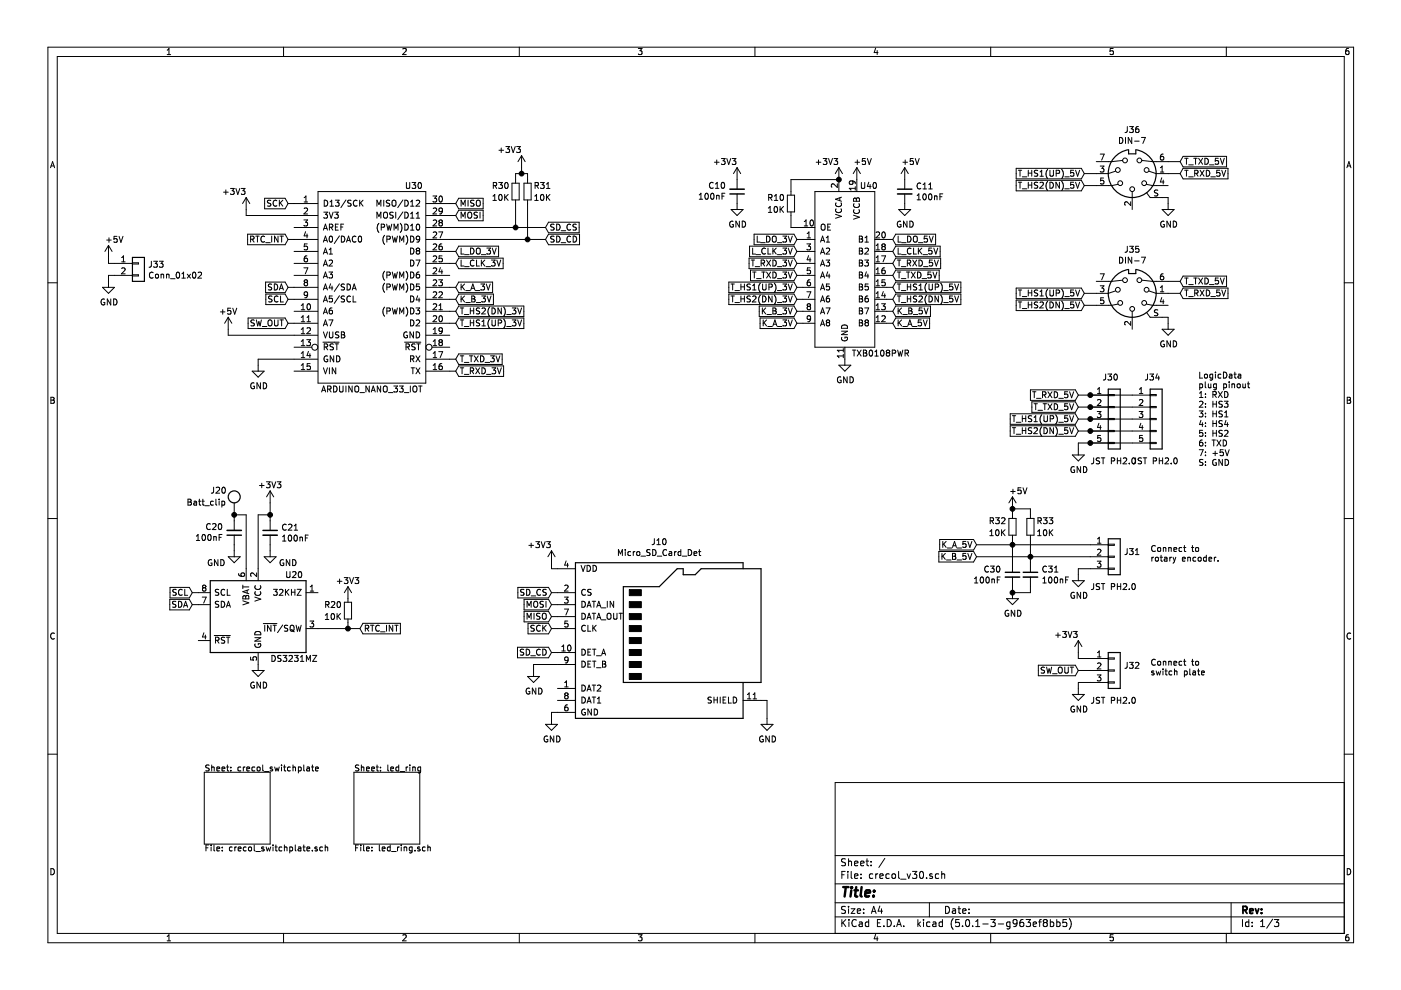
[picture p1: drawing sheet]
EESchema Schematic File Version 4
LIBS:crecol_v30-cache
EELAYER 26 0
EELAYER END
$Descr A4 11693 8268
encoding utf-8
Sheet 1 3
Title ""
Date ""
Rev ""
Comp ""
Comment1 ""
Comment2 ""
Comment3 ""
Comment4 ""
$EndDescr
$Sheet
S 1700 6450 550  600 
U 5D3615BC
F0 "crecol_switchplate" 50
F1 "crecol_switchplate.sch" 50
$EndSheet
$Sheet
S 2950 6450 550  600 
U 5D393E03
F0 "led_ring" 50
F1 "led_ring.sch" 50
$EndSheet
$Comp
L _arduino_shieldsNCL:ARDUINO_NANO_33_IOT U30
U 1 1
P 3100 2400
F 0 "U30" H 3450 3250 50  0000 C CNN
F 1 "ARDUINO_NANO_33_IOT" H 3100 1550 50  0000 C CNN
F 2 "_arduino_shield:ARDUINO_NANO_33_IOT_SMD_SOCKET_NH" H 3100 2400 50  0001 C CNN
F 3 "" H 3100 2400 50  0001 C CNN
	1    3100 2400
	1    0    0    -1  
$EndComp
$Comp
L _interface_IC:TXB0108PWR U40
U 1 1
P 7050 2350
F 0 "U40" H 7250 3150 50  0000 C CNN
F 1 "TXB0108PWR" H 7350 1750 50  0000 C CNN
F 2 "Package_SO:TSSOP-20_4.4x6.5mm_P0.65mm" H 7050 2350 50  0001 C CNN
F 3 "" H 7050 2350 50  0001 C CNN
	1    7050 2350
	1    0    0    -1  
$EndComp
$Comp
L Device:R_Small R10
U 1 1
P 6600 1700
F 0 "R10" H 6400 1750 50  0000 L CNN
F 1 "10K" H 6400 1650 50  0000 L CNN
F 2 "Resistor_SMD:R_0603_1608Metric_Pad1.05x0.95mm_HandSolder" H 6600 1700 50  0001 C CNN
F 3 "~" H 6600 1700 50  0001 C CNN
	1    6600 1700
	1    0    0    -1  
$EndComp
$Comp
L power:+3V3 #PWR0169
U 1 1
P 7000 1500
F 0 "#PWR0169" H 7000 1350 50  0001 C CNN
F 1 "+3V3" H 6900 1650 50  0000 C CNN
F 2 "" H 7000 1500 50  0001 C CNN
F 3 "" H 7000 1500 50  0001 C CNN
	1    7000 1500
	1    0    0    -1  
$EndComp
$Comp
L power:+5V #PWR0170
U 1 1
P 7150 1500
F 0 "#PWR0170" H 7150 1350 50  0001 C CNN
F 1 "+5V" H 7200 1650 50  0000 C CNN
F 2 "" H 7150 1500 50  0001 C CNN
F 3 "" H 7150 1500 50  0001 C CNN
	1    7150 1500
	1    0    0    -1  
$EndComp
$Comp
L power:GND #PWR0171
U 1 1
P 7050 3000
F 0 "#PWR0171" H 7050 2750 50  0001 C CNN
F 1 "GND" H 7055 2827 50  0000 C CNN
F 2 "" H 7050 3000 50  0001 C CNN
F 3 "" H 7050 3000 50  0001 C CNN
	1    7050 3000
	1    0    0    -1  
$EndComp
Wire Wire Line
	7000 1500 6600 1500
Wire Wire Line
	6600 1500 6600 1600
Connection ~ 7000 1500
Wire Wire Line
	6600 1800 6600 1900
Wire Wire Line
	6600 1900 6700 1900
$Comp
L _connector:Micro_SD_Card_Det J10
U 1 1
P 5550 5350
F 0 "J10" H 5500 6175 50  0000 C CNN
F 1 "Micro_SD_Card_Det" H 5500 6084 50  0000 C CNN
F 2 "Connector_Card:microSD_HC_Wuerth_693072010801" H 7600 6050 50  0001 C CNN
F 3 "https://www.hirose.com/product/en/download_file/key_name/DM3/category/Catalog/doc_file_id/49662/?file_category_id=4&item_id=195&is_series=1" H 5550 5450 50  0001 C CNN
	1    5550 5350
	1    0    0    -1  
$EndComp
$Comp
L Device:C_Small C11
U 1 1
P 7550 1600
F 0 "C11" H 7642 1646 50  0000 L CNN
F 1 "100nF" H 7642 1555 50  0000 L CNN
F 2 "Capacitor_SMD:C_0603_1608Metric_Pad1.05x0.95mm_HandSolder" H 7550 1600 50  0001 C CNN
F 3 "~" H 7550 1600 50  0001 C CNN
	1    7550 1600
	1    0    0    -1  
$EndComp
$Comp
L Device:C_Small C10
U 1 1
P 6150 1600
F 0 "C10" H 6059 1554 50  0000 R CNN
F 1 "100nF" H 6059 1645 50  0000 R CNN
F 2 "Capacitor_SMD:C_0603_1608Metric_Pad1.05x0.95mm_HandSolder" H 6150 1600 50  0001 C CNN
F 3 "~" H 6150 1600 50  0001 C CNN
	1    6150 1600
	1    0    0    1   
$EndComp
$Comp
L power:+5V #PWR0172
U 1 1
P 7550 1500
F 0 "#PWR0172" H 7550 1350 50  0001 C CNN
F 1 "+5V" H 7600 1650 50  0000 C CNN
F 2 "" H 7550 1500 50  0001 C CNN
F 3 "" H 7550 1500 50  0001 C CNN
	1    7550 1500
	1    0    0    -1  
$EndComp
$Comp
L power:+3V3 #PWR0173
U 1 1
P 6150 1500
F 0 "#PWR0173" H 6150 1350 50  0001 C CNN
F 1 "+3V3" H 6050 1650 50  0000 C CNN
F 2 "" H 6150 1500 50  0001 C CNN
F 3 "" H 6150 1500 50  0001 C CNN
	1    6150 1500
	1    0    0    -1  
$EndComp
$Comp
L power:GND #PWR0174
U 1 1
P 6150 1700
F 0 "#PWR0174" H 6150 1450 50  0001 C CNN
F 1 "GND" H 6155 1527 50  0000 C CNN
F 2 "" H 6150 1700 50  0001 C CNN
F 3 "" H 6150 1700 50  0001 C CNN
	1    6150 1700
	1    0    0    -1  
$EndComp
$Comp
L power:GND #PWR0175
U 1 1
P 7550 1700
F 0 "#PWR0175" H 7550 1450 50  0001 C CNN
F 1 "GND" H 7555 1527 50  0000 C CNN
F 2 "" H 7550 1700 50  0001 C CNN
F 3 "" H 7550 1700 50  0001 C CNN
	1    7550 1700
	1    0    0    -1  
$EndComp
$Comp
L power:+3V3 #PWR0176
U 1 1
P 4600 4700
F 0 "#PWR0176" H 4600 4550 50  0001 C CNN
F 1 "+3V3" H 4500 4850 50  0000 C CNN
F 2 "" H 4600 4700 50  0001 C CNN
F 3 "" H 4600 4700 50  0001 C CNN
	1    4600 4700
	1    0    0    -1  
$EndComp
$Comp
L power:GND #PWR0177
U 1 1
P 4600 6000
F 0 "#PWR0177" H 4600 5750 50  0001 C CNN
F 1 "GND" H 4605 5827 50  0000 C CNN
F 2 "" H 4600 6000 50  0001 C CNN
F 3 "" H 4600 6000 50  0001 C CNN
	1    4600 6000
	1    0    0    -1  
$EndComp
Wire Wire Line
	4600 6000 4600 5950
Wire Wire Line
	4600 5950 4650 5950
Wire Wire Line
	4600 4700 4600 4750
Wire Wire Line
	4600 4750 4650 4750
Text GLabel 4600 4950 0    50   Input ~ 0
SD_CS
Text GLabel 4600 5050 0    50   Input ~ 0
MOSI
Text GLabel 4600 5150 0    50   Input ~ 0
MISO
Text GLabel 4600 5250 0    50   Input ~ 0
SCK
Wire Wire Line
	4600 4950 4650 4950
Wire Wire Line
	4600 5050 4650 5050
Wire Wire Line
	4600 5150 4650 5150
Wire Wire Line
	4600 5250 4650 5250
Text GLabel 4600 5450 0    50   Input ~ 0
SD_CD
Wire Wire Line
	4600 5450 4650 5450
$Comp
L power:GND #PWR0178
U 1 1
P 6400 6000
F 0 "#PWR0178" H 6400 5750 50  0001 C CNN
F 1 "GND" H 6405 5827 50  0000 C CNN
F 2 "" H 6400 6000 50  0001 C CNN
F 3 "" H 6400 6000 50  0001 C CNN
	1    6400 6000
	1    0    0    -1  
$EndComp
Wire Wire Line
	6350 5850 6400 5850
Wire Wire Line
	6400 5850 6400 6000
Text GLabel 3800 1800 2    50   Input ~ 0
MOSI
Text GLabel 3800 1700 2    50   Input ~ 0
MISO
Text GLabel 2400 1700 0    50   Input ~ 0
SCK
Wire Wire Line
	2400 1700 2450 1700
Wire Wire Line
	3750 1700 3800 1700
Wire Wire Line
	3750 1800 3800 1800
$Comp
L power:GND #PWR0179
U 1 1
P 2150 3050
F 0 "#PWR0179" H 2150 2800 50  0001 C CNN
F 1 "GND" H 2155 2877 50  0000 C CNN
F 2 "" H 2150 3050 50  0001 C CNN
F 3 "" H 2150 3050 50  0001 C CNN
	1    2150 3050
	1    0    0    -1  
$EndComp
Wire Wire Line
	2150 3000 2450 3000
Wire Wire Line
	2150 3000 2150 3050
$Comp
L Timer_RTC:DS3231MZ U20
U 1 1
P 2150 5150
F 0 "U20" H 2450 5500 50  0000 C CNN
F 1 "DS3231MZ" H 2450 4800 50  0000 C CNN
F 2 "Package_SO:SOIC-8_3.9x4.9mm_P1.27mm" H 2150 4650 50  0001 C CNN
F 3 "http://datasheets.maximintegrated.com/en/ds/DS3231M.pdf" H 2150 4550 50  0001 C CNN
	1    2150 5150
	1    0    0    -1  
$EndComp
$Comp
L _connector:Batt_clip J20
U 1 1
P 1950 4150
F 0 "J20" V 2000 4350 50  0000 R CNN
F 1 "Batt_clip" V 1900 4550 50  0000 R CNN
F 2 "_special:CH291-1220LF" H 1950 4150 50  0001 C CNN
F 3 "" H 1950 4150 50  0001 C CNN
	1    1950 4150
	0    -1   -1   0   
$EndComp
$Comp
L power:+3V3 #PWR0180
U 1 1
P 2250 4200
F 0 "#PWR0180" H 2250 4050 50  0001 C CNN
F 1 "+3V3" H 2250 4350 50  0000 C CNN
F 2 "" H 2250 4200 50  0001 C CNN
F 3 "" H 2250 4200 50  0001 C CNN
	1    2250 4200
	1    0    0    -1  
$EndComp
$Comp
L Device:C_Small C20
U 1 1
P 1950 4450
F 0 "C20" H 1859 4404 50  0000 R CNN
F 1 "100nF" H 1859 4495 50  0000 R CNN
F 2 "Capacitor_SMD:C_0603_1608Metric_Pad1.05x0.95mm_HandSolder" H 1950 4450 50  0001 C CNN
F 3 "~" H 1950 4450 50  0001 C CNN
	1    1950 4450
	1    0    0    1   
$EndComp
$Comp
L Device:C_Small C21
U 1 1
P 2250 4450
F 0 "C21" H 2342 4496 50  0000 L CNN
F 1 "100nF" H 2342 4405 50  0000 L CNN
F 2 "Capacitor_SMD:C_0603_1608Metric_Pad1.05x0.95mm_HandSolder" H 2250 4450 50  0001 C CNN
F 3 "~" H 2250 4450 50  0001 C CNN
	1    2250 4450
	1    0    0    -1  
$EndComp
$Comp
L power:GND #PWR0181
U 1 1
P 1950 4600
F 0 "#PWR0181" H 1950 4350 50  0001 C CNN
F 1 "GND" H 1800 4500 50  0000 C CNN
F 2 "" H 1950 4600 50  0001 C CNN
F 3 "" H 1950 4600 50  0001 C CNN
	1    1950 4600
	1    0    0    -1  
$EndComp
$Comp
L power:GND #PWR0182
U 1 1
P 2250 4600
F 0 "#PWR0182" H 2250 4350 50  0001 C CNN
F 1 "GND" H 2400 4500 50  0000 C CNN
F 2 "" H 2250 4600 50  0001 C CNN
F 3 "" H 2250 4600 50  0001 C CNN
	1    2250 4600
	1    0    0    -1  
$EndComp
$Comp
L power:GND #PWR0183
U 1 1
P 2150 5550
F 0 "#PWR0183" H 2150 5300 50  0001 C CNN
F 1 "GND" H 2155 5377 50  0000 C CNN
F 2 "" H 2150 5550 50  0001 C CNN
F 3 "" H 2150 5550 50  0001 C CNN
	1    2150 5550
	1    0    0    -1  
$EndComp
Text GLabel 1600 4950 0    50   Input ~ 0
SCL
Text GLabel 1600 5050 0    50   Input ~ 0
SDA
Text GLabel 3000 5250 2    50   Input ~ 0
RTC_INT
$Comp
L Device:R_Small R20
U 1 1
P 2900 5100
F 0 "R20" H 2700 5150 50  0000 L CNN
F 1 "10K" H 2700 5050 50  0000 L CNN
F 2 "Resistor_SMD:R_0603_1608Metric_Pad1.05x0.95mm_HandSolder" H 2900 5100 50  0001 C CNN
F 3 "~" H 2900 5100 50  0001 C CNN
	1    2900 5100
	1    0    0    -1  
$EndComp
$Comp
L power:+3V3 #PWR0185
U 1 1
P 2900 5000
F 0 "#PWR0185" H 2900 4850 50  0001 C CNN
F 1 "+3V3" H 2900 5150 50  0000 C CNN
F 2 "" H 2900 5000 50  0001 C CNN
F 3 "" H 2900 5000 50  0001 C CNN
	1    2900 5000
	1    0    0    -1  
$EndComp
Wire Wire Line
	2650 5250 2900 5250
Wire Wire Line
	2900 5200 2900 5250
Connection ~ 2900 5250
Wire Wire Line
	2900 5250 3000 5250
Wire Wire Line
	1600 4950 1650 4950
Wire Wire Line
	1600 5050 1650 5050
Text GLabel 2400 2400 0    50   Input ~ 0
SDA
Text GLabel 2400 2500 0    50   Input ~ 0
SCL
Wire Wire Line
	2400 2400 2450 2400
Wire Wire Line
	2400 2500 2450 2500
$Comp
L power:+3V3 #PWR0186
U 1 1
P 2050 1750
F 0 "#PWR0186" H 2050 1600 50  0001 C CNN
F 1 "+3V3" H 1950 1900 50  0000 C CNN
F 2 "" H 2050 1750 50  0001 C CNN
F 3 "" H 2050 1750 50  0001 C CNN
	1    2050 1750
	1    0    0    -1  
$EndComp
Wire Wire Line
	2450 1800 2050 1800
Wire Wire Line
	2050 1800 2050 1750
Wire Wire Line
	2050 4300 1950 4300
Wire Wire Line
	1950 4300 1950 4350
Wire Wire Line
	2050 4300 2050 4750
Wire Wire Line
	1950 4550 1950 4600
Wire Wire Line
	2150 4300 2250 4300
Wire Wire Line
	2250 4300 2250 4200
Wire Wire Line
	2150 4300 2150 4750
Wire Wire Line
	2250 4600 2250 4550
Wire Wire Line
	2250 4350 2250 4300
Connection ~ 2250 4300
Connection ~ 1950 4300
Text GLabel 4550 1900 2    50   Input ~ 0
SD_CS
Text GLabel 4550 2000 2    50   Input ~ 0
SD_CD
Text GLabel 3800 2100 2    50   Input ~ 0
L_DO_3V
Text GLabel 3800 2200 2    50   Input ~ 0
L_CLK_3V
Wire Wire Line
	3750 1900 4300 1900
Wire Wire Line
	3750 2000 4400 2000
Wire Wire Line
	3750 2100 3800 2100
Wire Wire Line
	3750 2200 3800 2200
Text GLabel 6650 2100 0    50   Input ~ 0
L_CLK_3V
Text GLabel 6650 2000 0    50   Input ~ 0
L_DO_3V
Wire Wire Line
	6650 2000 6700 2000
Wire Wire Line
	6650 2100 6700 2100
$Comp
L Device:R_Small R30
U 1 1
P 4300 1600
F 0 "R30" H 4100 1650 50  0000 L CNN
F 1 "10K" H 4100 1550 50  0000 L CNN
F 2 "Resistor_SMD:R_0603_1608Metric_Pad1.05x0.95mm_HandSolder" H 4300 1600 50  0001 C CNN
F 3 "~" H 4300 1600 50  0001 C CNN
	1    4300 1600
	1    0    0    -1  
$EndComp
$Comp
L Device:R_Small R31
U 1 1
P 4400 1600
F 0 "R31" H 4200 1650 50  0000 L CNN
F 1 "10K" H 4200 1550 50  0000 L CNN
F 2 "Resistor_SMD:R_0603_1608Metric_Pad1.05x0.95mm_HandSolder" H 4400 1600 50  0001 C CNN
F 3 "~" H 4400 1600 50  0001 C CNN
	1    4400 1600
	-1   0    0    -1  
$EndComp
Wire Wire Line
	4300 1700 4300 1900
Connection ~ 4300 1900
Wire Wire Line
	4300 1900 4550 1900
Wire Wire Line
	4400 1700 4400 2000
Connection ~ 4400 2000
Wire Wire Line
	4400 2000 4550 2000
$Comp
L power:+3V3 #PWR0188
U 1 1
P 4350 1400
F 0 "#PWR0188" H 4350 1250 50  0001 C CNN
F 1 "+3V3" H 4250 1550 50  0000 C CNN
F 2 "" H 4350 1400 50  0001 C CNN
F 3 "" H 4350 1400 50  0001 C CNN
	1    4350 1400
	1    0    0    -1  
$EndComp
Wire Wire Line
	4300 1500 4300 1450
Wire Wire Line
	4300 1450 4350 1450
Wire Wire Line
	4400 1450 4400 1500
Wire Wire Line
	4350 1400 4350 1450
Connection ~ 4350 1450
Wire Wire Line
	4350 1450 4400 1450
Text GLabel 9000 3300 0    50   Input ~ 0
T_RXD_5V
Text GLabel 9000 3400 0    50   Input ~ 0
T_TXD_5V
Text GLabel 9000 3500 0    50   Input ~ 0
T_HS1(UP)_5V
Text GLabel 9000 3600 0    50   Input ~ 0
T_HS2(DN)_5V
Text GLabel 7450 2200 2    50   Input ~ 0
T_RXD_5V
Text GLabel 7450 2300 2    50   Input ~ 0
T_TXD_5V
Text GLabel 7450 2400 2    50   Input ~ 0
T_HS1(UP)_5V
Text GLabel 7450 2500 2    50   Input ~ 0
T_HS2(DN)_5V
Text GLabel 7450 2700 2    50   Input ~ 0
K_A_5V
Text GLabel 7450 2600 2    50   Input ~ 0
K_B_5V
Text GLabel 6650 2200 0    50   Input ~ 0
T_RXD_3V
Text GLabel 6650 2300 0    50   Input ~ 0
T_TXD_3V
Text GLabel 6650 2400 0    50   Input ~ 0
T_HS1(UP)_3V
Text GLabel 6650 2500 0    50   Input ~ 0
T_HS2(DN)_3V
Text GLabel 6650 2700 0    50   Input ~ 0
K_A_3V
Text GLabel 6650 2600 0    50   Input ~ 0
K_B_3V
Wire Wire Line
	6650 2200 6700 2200
Wire Wire Line
	6650 2300 6700 2300
Wire Wire Line
	6650 2400 6700 2400
Wire Wire Line
	6650 2500 6700 2500
Wire Wire Line
	6650 2600 6700 2600
Wire Wire Line
	6650 2700 6700 2700
Wire Wire Line
	7450 2200 7400 2200
Wire Wire Line
	7400 2300 7450 2300
Wire Wire Line
	7450 2400 7400 2400
Wire Wire Line
	7400 2500 7450 2500
Wire Wire Line
	7450 2600 7400 2600
Wire Wire Line
	7400 2700 7450 2700
$Comp
L Connector_Generic:Conn_01x05 J30
U 1 1
P 9300 3500
F 0 "J30" H 9200 3850 50  0000 L CNN
F 1 "JST PH2.0" H 9100 3150 50  0000 L CNN
F 2 "Connector_JST:JST_PH_B5B-PH-K_1x05_P2.00mm_Vertical" H 9300 3500 50  0001 C CNN
F 3 "~" H 9300 3500 50  0001 C CNN
	1    9300 3500
	1    0    0    -1  
$EndComp
Text Notes 10000 3900 0    50   ~ 0
LogicData\nplug pinout\n1: RXD\n2: HS3\n3: HS1\n4: HS4\n5: HS2\n6: TXD\n7: +5V\nS: GND
Wire Wire Line
	9000 3300 9100 3300
Wire Wire Line
	9100 3400 9000 3400
Wire Wire Line
	9000 3500 9100 3500
Wire Wire Line
	9100 3600 9000 3600
Wire Wire Line
	9000 3700 9100 3700
$Comp
L Connector_Generic:Conn_01x03 J31
U 1 1
P 9300 4650
F 0 "J31" H 9380 4692 50  0000 L CNN
F 1 "JST PH2.0" H 9100 4400 50  0000 L CNN
F 2 "Connector_JST:JST_PH_B3B-PH-K_1x03_P2.00mm_Vertical" H 9300 4650 50  0001 C CNN
F 3 "~" H 9300 4650 50  0001 C CNN
	1    9300 4650
	1    0    0    -1  
$EndComp
Text GLabel 8150 4550 0    50   Input ~ 0
K_A_5V
Text GLabel 8150 4650 0    50   Input ~ 0
K_B_5V
$Comp
L power:GND #PWR0189
U 1 1
P 9000 4800
F 0 "#PWR0189" H 9000 4550 50  0001 C CNN
F 1 "GND" H 9005 4627 50  0000 C CNN
F 2 "" H 9000 4800 50  0001 C CNN
F 3 "" H 9000 4800 50  0001 C CNN
	1    9000 4800
	1    0    0    -1  
$EndComp
Wire Wire Line
	9000 4800 9000 4750
Wire Wire Line
	9000 4750 9100 4750
Wire Wire Line
	8150 4650 8600 4650
Wire Wire Line
	8150 4550 8450 4550
$Comp
L power:GND #PWR0190
U 1 1
P 9000 3750
F 0 "#PWR0190" H 9000 3500 50  0001 C CNN
F 1 "GND" H 9005 3577 50  0000 C CNN
F 2 "" H 9000 3750 50  0001 C CNN
F 3 "" H 9000 3750 50  0001 C CNN
	1    9000 3750
	1    0    0    -1  
$EndComp
Wire Wire Line
	9000 3750 9000 3700
Text Notes 9600 4700 0    50   ~ 0
Connect to \nrotary encoder.
Text Notes 9600 5650 0    50   ~ 0
Connect to\nswitch plate
$Comp
L Connector_Generic:Conn_01x03 J32
U 1 1
P 9300 5600
F 0 "J32" H 9380 5642 50  0000 L CNN
F 1 "JST PH2.0" H 9100 5350 50  0000 L CNN
F 2 "Connector_JST:JST_PH_B3B-PH-K_1x03_P2.00mm_Vertical" H 9300 5600 50  0001 C CNN
F 3 "~" H 9300 5600 50  0001 C CNN
	1    9300 5600
	1    0    0    -1  
$EndComp
$Comp
L power:GND #PWR0191
U 1 1
P 9000 5750
F 0 "#PWR0191" H 9000 5500 50  0001 C CNN
F 1 "GND" H 9005 5577 50  0000 C CNN
F 2 "" H 9000 5750 50  0001 C CNN
F 3 "" H 9000 5750 50  0001 C CNN
	1    9000 5750
	1    0    0    -1  
$EndComp
$Comp
L power:+3V3 #PWR0192
U 1 1
P 9000 5450
F 0 "#PWR0192" H 9000 5300 50  0001 C CNN
F 1 "+3V3" H 8900 5600 50  0000 C CNN
F 2 "" H 9000 5450 50  0001 C CNN
F 3 "" H 9000 5450 50  0001 C CNN
	1    9000 5450
	1    0    0    -1  
$EndComp
Wire Wire Line
	9000 5450 9000 5500
Wire Wire Line
	9000 5500 9100 5500
Wire Wire Line
	9000 5750 9000 5700
Wire Wire Line
	9000 5700 9100 5700
Text GLabel 9000 5600 0    50   Input ~ 0
SW_OUT
Wire Wire Line
	9000 5600 9100 5600
$Comp
L Connector_Generic:Conn_01x02 J33
U 1 1
P 1150 2200
F 0 "J33" H 1230 2192 50  0000 L CNN
F 1 "Conn_01x02" H 1230 2101 50  0000 L CNN
F 2 "Connector_Molex:Molex_Nano-Fit_105309-xx02_1x02_P2.50mm_Vertical" H 1150 2200 50  0001 C CNN
F 3 "~" H 1150 2200 50  0001 C CNN
	1    1150 2200
	1    0    0    -1  
$EndComp
$Comp
L power:+5V #PWR0193
U 1 1
P 900 2150
F 0 "#PWR0193" H 900 2000 50  0001 C CNN
F 1 "+5V" H 950 2300 50  0000 C CNN
F 2 "" H 900 2150 50  0001 C CNN
F 3 "" H 900 2150 50  0001 C CNN
	1    900  2150
	1    0    0    -1  
$EndComp
$Comp
L power:GND #PWR0194
U 1 1
P 900 2350
F 0 "#PWR0194" H 900 2100 50  0001 C CNN
F 1 "GND" H 905 2177 50  0000 C CNN
F 2 "" H 900 2350 50  0001 C CNN
F 3 "" H 900 2350 50  0001 C CNN
	1    900  2350
	1    0    0    -1  
$EndComp
Wire Wire Line
	900  2150 900  2200
Wire Wire Line
	900  2200 950  2200
Wire Wire Line
	900  2350 900  2300
Wire Wire Line
	900  2300 950  2300
$Comp
L power:+5V #PWR0195
U 1 1
P 1900 2750
F 0 "#PWR0195" H 1900 2600 50  0001 C CNN
F 1 "+5V" H 1900 2900 50  0000 C CNN
F 2 "" H 1900 2750 50  0001 C CNN
F 3 "" H 1900 2750 50  0001 C CNN
	1    1900 2750
	1    0    0    -1  
$EndComp
$Comp
L Connector_Generic:Conn_01x05 J34
U 1 1
P 9650 3500
F 0 "J34" H 9550 3850 50  0000 L CNN
F 1 "JST PH2.0" H 9450 3150 50  0000 L CNN
F 2 "Connector_JST:JST_PH_B5B-PH-K_1x05_P2.00mm_Vertical" H 9650 3500 50  0001 C CNN
F 3 "~" H 9650 3500 50  0001 C CNN
	1    9650 3500
	1    0    0    -1  
$EndComp
Wire Wire Line
	9100 3300 9450 3300
Connection ~ 9100 3300
Wire Wire Line
	9100 3400 9450 3400
Connection ~ 9100 3400
Wire Wire Line
	9100 3500 9450 3500
Connection ~ 9100 3500
Wire Wire Line
	9100 3600 9450 3600
Connection ~ 9100 3600
Wire Wire Line
	9100 3700 9450 3700
Connection ~ 9100 3700
Text GLabel 3800 3000 2    50   Input ~ 0
T_TXD_3V
Text GLabel 3800 3100 2    50   Input ~ 0
T_RXD_3V
Wire Wire Line
	3750 3000 3800 3000
Wire Wire Line
	3750 3100 3800 3100
Text GLabel 3800 2700 2    50   Input ~ 0
T_HS1(UP)_3V
Text GLabel 3800 2600 2    50   Input ~ 0
T_HS2(DN)_3V
Text GLabel 3800 2500 2    50   Input ~ 0
K_B_3V
Text GLabel 3800 2400 2    50   Input ~ 0
K_A_3V
Wire Wire Line
	3750 2400 3800 2400
Wire Wire Line
	3750 2500 3800 2500
Wire Wire Line
	3800 2600 3750 2600
Wire Wire Line
	3750 2700 3800 2700
Wire Wire Line
	2450 2800 1900 2800
Wire Wire Line
	1900 2800 1900 2750
$Comp
L Device:R_Small R33
U 1 1
P 8600 4400
F 0 "R33" H 8400 4450 50  0000 L CNN
F 1 "10K" H 8400 4350 50  0000 L CNN
F 2 "Resistor_SMD:R_0603_1608Metric_Pad1.05x0.95mm_HandSolder" H 8600 4400 50  0001 C CNN
F 3 "~" H 8600 4400 50  0001 C CNN
	1    8600 4400
	-1   0    0    -1  
$EndComp
$Comp
L Device:R_Small R32
U 1 1
P 8450 4400
F 0 "R32" H 8250 4450 50  0000 L CNN
F 1 "10K" H 8250 4350 50  0000 L CNN
F 2 "Resistor_SMD:R_0603_1608Metric_Pad1.05x0.95mm_HandSolder" H 8450 4400 50  0001 C CNN
F 3 "~" H 8450 4400 50  0001 C CNN
	1    8450 4400
	1    0    0    -1  
$EndComp
$Comp
L power:+5V #PWR0196
U 1 1
P 8450 4250
F 0 "#PWR0196" H 8450 4100 50  0001 C CNN
F 1 "+5V" H 8500 4400 50  0000 C CNN
F 2 "" H 8450 4250 50  0001 C CNN
F 3 "" H 8450 4250 50  0001 C CNN
	1    8450 4250
	1    0    0    -1  
$EndComp
Wire Wire Line
	8450 4300 8450 4250
Wire Wire Line
	8450 4250 8600 4250
Wire Wire Line
	8600 4250 8600 4300
Connection ~ 8450 4250
Wire Wire Line
	8450 4500 8450 4550
Connection ~ 8450 4550
Wire Wire Line
	8450 4550 9100 4550
Wire Wire Line
	8600 4500 8600 4650
Connection ~ 8600 4650
Wire Wire Line
	8600 4650 9100 4650
$Comp
L Device:C_Small C31
U 1 1
P 8600 4800
F 0 "C31" H 8692 4846 50  0000 L CNN
F 1 "100nF" H 8692 4755 50  0000 L CNN
F 2 "Capacitor_SMD:C_0603_1608Metric_Pad1.05x0.95mm_HandSolder" H 8600 4800 50  0001 C CNN
F 3 "~" H 8600 4800 50  0001 C CNN
	1    8600 4800
	1    0    0    -1  
$EndComp
$Comp
L Device:C_Small C30
U 1 1
P 8450 4800
F 0 "C30" H 8542 4846 50  0000 L CNN
F 1 "100nF" H 8542 4755 50  0000 L CNN
F 2 "Capacitor_SMD:C_0603_1608Metric_Pad1.05x0.95mm_HandSolder" H 8450 4800 50  0001 C CNN
F 3 "~" H 8450 4800 50  0001 C CNN
	1    8450 4800
	-1   0    0    -1  
$EndComp
Wire Wire Line
	8450 4550 8450 4700
Wire Wire Line
	8600 4650 8600 4700
Wire Wire Line
	8450 4900 8450 4950
Wire Wire Line
	8450 4950 8600 4950
Wire Wire Line
	8600 4950 8600 4900
$Comp
L power:GND #PWR0197
U 1 1
P 8450 4950
F 0 "#PWR0197" H 8450 4700 50  0001 C CNN
F 1 "GND" H 8455 4777 50  0000 C CNN
F 2 "" H 8450 4950 50  0001 C CNN
F 3 "" H 8450 4950 50  0001 C CNN
	1    8450 4950
	1    0    0    -1  
$EndComp
Connection ~ 8450 4950
Text GLabel 2400 2000 0    50   Input ~ 0
RTC_INT
Wire Wire Line
	2400 2000 2450 2000
$Comp
L power:GND #PWR0198
U 1 1
P 4450 5600
F 0 "#PWR0198" H 4450 5350 50  0001 C CNN
F 1 "GND" H 4455 5427 50  0000 C CNN
F 2 "" H 4450 5600 50  0001 C CNN
F 3 "" H 4450 5600 50  0001 C CNN
	1    4450 5600
	1    0    0    -1  
$EndComp
Wire Wire Line
	4450 5550 4450 5600
Wire Wire Line
	4450 5550 4650 5550
Text GLabel 2400 2700 0    50   Input ~ 0
SW_OUT
Text GLabel 7450 2000 2    50   Input ~ 0
L_DO_5V
Text GLabel 7450 2100 2    50   Input ~ 0
L_CLK_5V
Wire Wire Line
	7400 2000 7450 2000
Wire Wire Line
	7400 2100 7450 2100
Wire Wire Line
	2400 2700 2450 2700
Text GLabel 9850 2450 2    50   Input ~ 0
T_RXD_5V
Text GLabel 9850 1450 2    50   Input ~ 0
T_RXD_5V
Text GLabel 9850 1350 2    50   Input ~ 0
T_TXD_5V
Text GLabel 9850 2350 2    50   Input ~ 0
T_TXD_5V
Text GLabel 9050 1450 0    50   Input ~ 0
T_HS1(UP)_5V
Text GLabel 9050 2450 0    50   Input ~ 0
T_HS1(UP)_5V
Text GLabel 9050 1550 0    50   Input ~ 0
T_HS2(DN)_5V
Text GLabel 9050 2550 0    50   Input ~ 0
T_HS2(DN)_5V
$Comp
L power:GND #PWR0137
U 1 1
P 9750 2700
F 0 "#PWR0137" H 9750 2450 50  0001 C CNN
F 1 "GND" H 9755 2527 50  0000 C CNN
F 2 "" H 9750 2700 50  0001 C CNN
F 3 "" H 9750 2700 50  0001 C CNN
	1    9750 2700
	1    0    0    -1  
$EndComp
$Comp
L _connector:DIN-7 J36
U 1 1
P 9450 1450
F 0 "J36" H 9450 1817 50  0000 C CNN
F 1 "DIN-7" H 9450 1726 50  0000 C CNN
F 2 "_connectors:PSG03465" H 9450 1450 50  0001 C CNN
F 3 "http://www.mouser.com/ds/2/18/40_c091_abd_e-75918.pdf" H 9450 1450 50  0001 C CNN
	1    9450 1450
	1    0    0    -1  
$EndComp
$Comp
L _connector:DIN-7 J35
U 1 1
P 9450 2450
F 0 "J35" H 9450 2817 50  0000 C CNN
F 1 "DIN-7" H 9450 2726 50  0000 C CNN
F 2 "_connectors:PSG03465" H 9450 2450 50  0001 C CNN
F 3 "http://www.mouser.com/ds/2/18/40_c091_abd_e-75918.pdf" H 9450 2450 50  0001 C CNN
	1    9450 2450
	1    0    0    -1  
$EndComp
$Comp
L power:GND #PWR0138
U 1 1
P 9750 1700
F 0 "#PWR0138" H 9750 1450 50  0001 C CNN
F 1 "GND" H 9755 1527 50  0000 C CNN
F 2 "" H 9750 1700 50  0001 C CNN
F 3 "" H 9750 1700 50  0001 C CNN
	1    9750 1700
	1    0    0    -1  
$EndComp
Wire Wire Line
	9700 1650 9750 1650
Wire Wire Line
	9750 1650 9750 1700
Wire Wire Line
	9750 1450 9850 1450
Wire Wire Line
	9750 1350 9850 1350
Wire Wire Line
	9050 1450 9150 1450
Wire Wire Line
	9050 1550 9150 1550
Wire Wire Line
	9050 2450 9150 2450
Wire Wire Line
	9050 2550 9150 2550
Wire Wire Line
	9700 2650 9750 2650
Wire Wire Line
	9750 2650 9750 2700
Wire Wire Line
	9750 2450 9850 2450
Wire Wire Line
	9850 2350 9750 2350
$EndSCHEMATC
